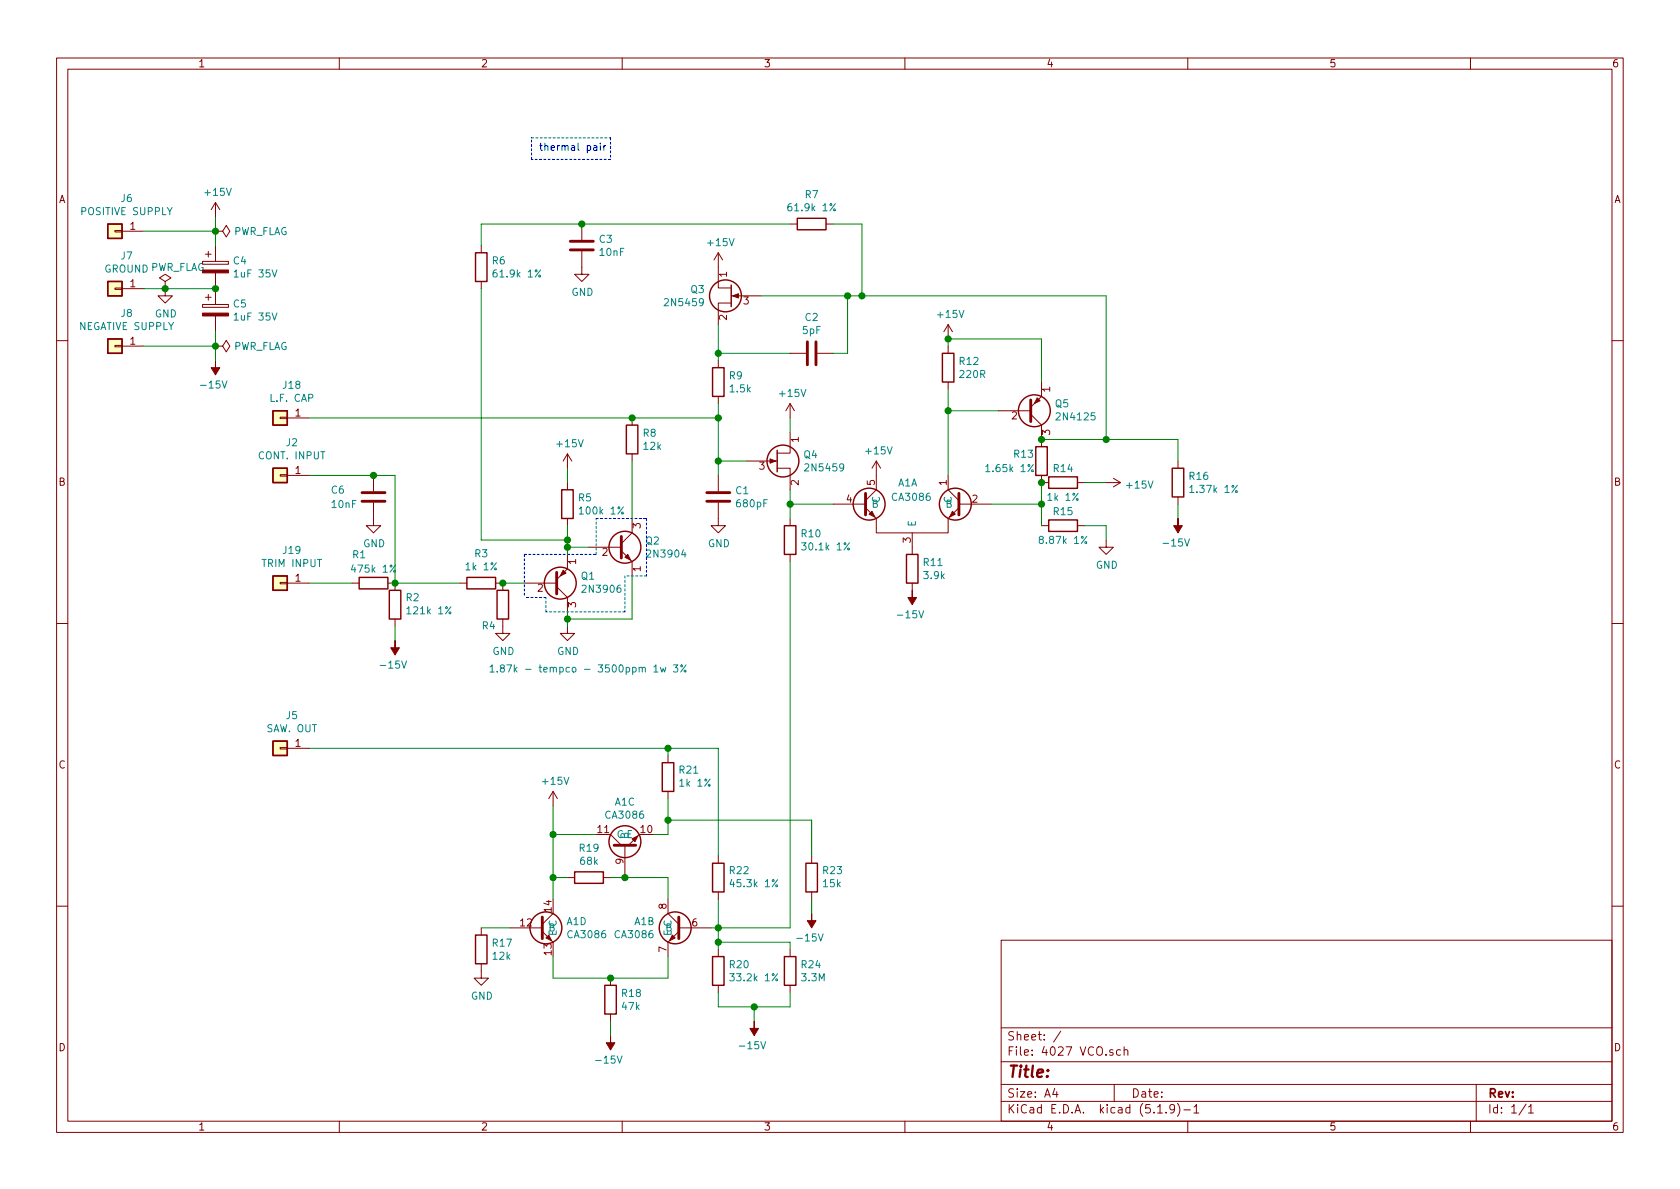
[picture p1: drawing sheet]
EESchema Schematic File Version 4
EELAYER 30 0
EELAYER END
$Descr A4 11693 8268
encoding utf-8
Sheet 1 1
Title ""
Date ""
Rev ""
Comp ""
Comment1 ""
Comment2 ""
Comment3 ""
Comment4 ""
$EndDescr
$Comp
L Device:Q_NJFET_DSG Q3
U 1 1
P 5100 2050
F 0 "Q3" H 5291 2096 50  0000 L CNN
F 1 "2N5459" H 5291 2005 50  0000 L CNN
F 2 "" H 5300 2150 50  0001 C CNN
F 3 "~" H 5100 2050 50  0001 C CNN
	1    5100 2050
	-1   0    0    -1  
$EndComp
$Comp
L Device:Q_NJFET_DSG Q4
U 1 1
P 5400 3200
F 0 "Q4" H 5590 3246 50  0000 L CNN
F 1 "2N5459" H 5590 3155 50  0000 L CNN
F 2 "" H 5600 3300 50  0001 C CNN
F 3 "~" H 5400 3200 50  0001 C CNN
	1    5400 3200
	1    0    0    -1  
$EndComp
$Comp
L Transistor_BJT:2N3906 Q1
U 1 1
P 3850 4050
F 0 "Q1" H 4040 4004 50  0000 L CNN
F 1 "2N3906" H 4040 4095 50  0000 L CNN
F 2 "Package_TO_SOT_THT:TO-92_Inline" H 4050 3975 50  0001 L CIN
F 3 "https://www.onsemi.com/pub/Collateral/2N3906-D.PDF" H 3850 4050 50  0001 L CNN
	1    3850 4050
	1    0    0    1   
$EndComp
$Comp
L Device:CP C4
U 1 1
P 1500 1850
F 0 "C4" H 1618 1896 50  0000 L CNN
F 1 "1uF 35V" H 1618 1805 50  0000 L CNN
F 2 "" H 1538 1700 50  0001 C CNN
F 3 "~" H 1500 1850 50  0001 C CNN
F 4 "chemical or tantal" H 1500 1850 50  0001 C CNN "Notes"
	1    1500 1850
	1    0    0    -1  
$EndComp
$Comp
L Device:CP C5
U 1 1
P 1500 2150
F 0 "C5" H 1618 2196 50  0000 L CNN
F 1 "1uF 35V" H 1618 2105 50  0000 L CNN
F 2 "" H 1538 2000 50  0001 C CNN
F 3 "~" H 1500 2150 50  0001 C CNN
F 4 "chemical or tantal" H 1500 2150 50  0001 C CNN "Notes"
	1    1500 2150
	1    0    0    -1  
$EndComp
$Comp
L Device:C C2
U 1 1
P 5650 2450
F 0 "C2" V 5398 2450 50  0000 C CNN
F 1 "5pF" V 5489 2450 50  0000 C CNN
F 2 "" H 5688 2300 50  0001 C CNN
F 3 "~" H 5650 2450 50  0001 C CNN
	1    5650 2450
	0    1    1    0   
$EndComp
$Comp
L Device:C C3
U 1 1
P 4050 1700
F 0 "C3" H 4165 1746 50  0000 L CNN
F 1 "10nF" H 4165 1655 50  0000 L CNN
F 2 "" H 4088 1550 50  0001 C CNN
F 3 "~" H 4050 1700 50  0001 C CNN
	1    4050 1700
	1    0    0    -1  
$EndComp
$Comp
L Device:C C6
U 1 1
P 2600 3450
F 0 "C6" H 2300 3500 50  0000 L CNN
F 1 "10nF" H 2300 3400 50  0000 L CNN
F 2 "" H 2638 3300 50  0001 C CNN
F 3 "~" H 2600 3450 50  0001 C CNN
	1    2600 3450
	1    0    0    -1  
$EndComp
$Comp
L Device:C C1
U 1 1
P 5000 3450
F 0 "C1" H 5115 3496 50  0000 L CNN
F 1 "680pF" H 5115 3405 50  0000 L CNN
F 2 "" H 5038 3300 50  0001 C CNN
F 3 "~" H 5000 3450 50  0001 C CNN
F 4 "mica" H 5000 3450 50  0001 C CNN "Notes"
	1    5000 3450
	1    0    0    -1  
$EndComp
$Comp
L power:+15V #PWR0101
U 1 1
P 1500 1500
F 0 "#PWR0101" H 1500 1350 50  0001 C CNN
F 1 "+15V" H 1515 1673 50  0000 C CNN
F 2 "" H 1500 1500 50  0001 C CNN
F 3 "" H 1500 1500 50  0001 C CNN
	1    1500 1500
	1    0    0    -1  
$EndComp
$Comp
L power:-15V #PWR0102
U 1 1
P 1500 2500
F 0 "#PWR0102" H 1500 2600 50  0001 C CNN
F 1 "-15V" H 1515 2673 50  0000 C CNN
F 2 "" H 1500 2500 50  0001 C CNN
F 3 "" H 1500 2500 50  0001 C CNN
	1    1500 2500
	-1   0    0    1   
$EndComp
$Comp
L power:GND #PWR0103
U 1 1
P 1150 2000
F 0 "#PWR0103" H 1150 1750 50  0001 C CNN
F 1 "GND" H 1155 1827 50  0000 C CNN
F 2 "" H 1150 2000 50  0001 C CNN
F 3 "" H 1150 2000 50  0001 C CNN
	1    1150 2000
	1    0    0    -1  
$EndComp
$Comp
L Connector_Generic:Conn_01x01 J6
U 1 1
P 800 1600
F 0 "J6" H 718 1375 50  0000 C CNN
F 1 "POSITIVE SUPPLY" H 718 1466 50  0000 C CNN
F 2 "" H 800 1600 50  0001 C CNN
F 3 "~" H 800 1600 50  0001 C CNN
	1    800  1600
	-1   0    0    1   
$EndComp
$Comp
L Connector_Generic:Conn_01x01 J7
U 1 1
P 800 2000
F 0 "J7" H 718 1775 50  0000 C CNN
F 1 "GROUND" H 718 1866 50  0000 C CNN
F 2 "" H 800 2000 50  0001 C CNN
F 3 "~" H 800 2000 50  0001 C CNN
	1    800  2000
	-1   0    0    1   
$EndComp
$Comp
L Connector_Generic:Conn_01x01 J8
U 1 1
P 800 2400
F 0 "J8" H 718 2175 50  0000 C CNN
F 1 "NEGATIVE SUPPLY" H 718 2266 50  0000 C CNN
F 2 "" H 800 2400 50  0001 C CNN
F 3 "~" H 800 2400 50  0001 C CNN
	1    800  2400
	-1   0    0    1   
$EndComp
$Comp
L power:PWR_FLAG #FLG0101
U 1 1
P 1500 1600
F 0 "#FLG0101" H 1500 1675 50  0001 C CNN
F 1 "PWR_FLAG" V 1500 1728 50  0000 L CNN
F 2 "" H 1500 1600 50  0001 C CNN
F 3 "~" H 1500 1600 50  0001 C CNN
	1    1500 1600
	0    1    1    0   
$EndComp
$Comp
L power:PWR_FLAG #FLG0102
U 1 1
P 1500 2400
F 0 "#FLG0102" H 1500 2475 50  0001 C CNN
F 1 "PWR_FLAG" V 1500 2528 50  0000 L CNN
F 2 "" H 1500 2400 50  0001 C CNN
F 3 "~" H 1500 2400 50  0001 C CNN
	1    1500 2400
	0    1    1    0   
$EndComp
Wire Wire Line
	1000 1600 1500 1600
Wire Wire Line
	1500 1600 1500 1500
Connection ~ 1500 1600
Wire Wire Line
	1500 1600 1500 1700
Wire Wire Line
	1000 2000 1150 2000
Connection ~ 1500 2000
Connection ~ 1150 2000
Wire Wire Line
	1150 2000 1500 2000
Wire Wire Line
	1000 2400 1500 2400
Wire Wire Line
	1500 2400 1500 2300
Connection ~ 1500 2400
Wire Wire Line
	1500 2400 1500 2500
$Comp
L Device:Q_PNP_EBC Q5
U 1 1
P 7150 2850
F 0 "Q5" H 7340 2804 50  0000 L CNN
F 1 "2N4125" H 7340 2895 50  0000 L CNN
F 2 "" H 7350 2950 50  0001 C CNN
F 3 "~" H 7150 2850 50  0001 C CNN
	1    7150 2850
	1    0    0    1   
$EndComp
$Comp
L ARP~2600:CA3086 A1
U 1 1
P 6350 3100
F 0 "A1" H 6450 2850 50  0000 R CNN
F 1 "CA3086" H 6500 2750 50  0000 R CNN
F 2 "" H 6350 3100 50  0001 C CNN
F 3 "" H 6350 3100 50  0001 C CNN
	1    6350 3100
	-1   0    0    -1  
$EndComp
$Comp
L ARP~2600:CA3086 A1
U 2 1
P 4750 5950
F 0 "A1" H 4559 5496 50  0000 R CNN
F 1 "CA3086" H 4559 5405 50  0000 R CNN
F 2 "" H 4750 5950 50  0001 C CNN
F 3 "" H 4750 5950 50  0001 C CNN
	2    4750 5950
	1    0    0    -1  
$EndComp
$Comp
L ARP~2600:CA3086 A1
U 3 1
P 3850 5850
F 0 "A1" V 3572 5350 50  0000 C CNN
F 1 "CA3086" V 3663 5350 50  0000 C CNN
F 2 "" H 3850 5850 50  0001 C CNN
F 3 "" H 3850 5850 50  0001 C CNN
	3    3850 5850
	0    -1   1    0   
$EndComp
$Comp
L ARP~2600:CA3086 A1
U 4 1
P 3800 5950
F 0 "A1" H 3659 5496 50  0000 R CNN
F 1 "CA3086" H 3659 5405 50  0000 R CNN
F 2 "" H 3800 5950 50  0001 C CNN
F 3 "" H 3800 5950 50  0001 C CNN
	4    3800 5950
	-1   0    0    -1  
$EndComp
$Comp
L Device:R R11
U 1 1
P 6350 3950
F 0 "R11" H 6420 3996 50  0000 L CNN
F 1 "3.9k" H 6420 3905 50  0000 L CNN
F 2 "" V 6280 3950 50  0001 C CNN
F 3 "~" H 6350 3950 50  0001 C CNN
	1    6350 3950
	1    0    0    -1  
$EndComp
$Comp
L Device:R R10
U 1 1
P 5500 3750
F 0 "R10" H 5570 3796 50  0000 L CNN
F 1 "30.1k 1%" H 5570 3705 50  0000 L CNN
F 2 "" V 5430 3750 50  0001 C CNN
F 3 "~" H 5500 3750 50  0001 C CNN
	1    5500 3750
	1    0    0    -1  
$EndComp
Wire Wire Line
	5500 3400 5500 3500
Wire Wire Line
	5800 3500 5500 3500
Connection ~ 5500 3500
Wire Wire Line
	5500 3500 5500 3600
$Comp
L Device:R R13
U 1 1
P 7250 3200
F 0 "R13" H 7050 3250 50  0000 L CNN
F 1 "1.65k 1%" H 6850 3150 50  0000 L CNN
F 2 "" V 7180 3200 50  0001 C CNN
F 3 "~" H 7250 3200 50  0001 C CNN
	1    7250 3200
	1    0    0    -1  
$EndComp
$Comp
L Device:R R14
U 1 1
P 7400 3350
F 0 "R14" V 7300 3350 50  0000 C CNN
F 1 "1k 1%" V 7500 3350 50  0000 C CNN
F 2 "" V 7330 3350 50  0001 C CNN
F 3 "~" H 7400 3350 50  0001 C CNN
	1    7400 3350
	0    1    1    0   
$EndComp
$Comp
L Device:R R15
U 1 1
P 7400 3650
F 0 "R15" V 7300 3650 50  0000 C CNN
F 1 "8.87k 1%" V 7500 3650 50  0000 C CNN
F 2 "" V 7330 3650 50  0001 C CNN
F 3 "~" H 7400 3650 50  0001 C CNN
	1    7400 3650
	0    1    1    0   
$EndComp
Wire Wire Line
	7550 3350 7700 3350
Wire Wire Line
	7550 3650 7700 3650
Wire Wire Line
	7700 3650 7700 3750
$Comp
L power:GND #PWR0104
U 1 1
P 7700 3750
F 0 "#PWR0104" H 7700 3500 50  0001 C CNN
F 1 "GND" H 7705 3577 50  0000 C CNN
F 2 "" H 7700 3750 50  0001 C CNN
F 3 "" H 7700 3750 50  0001 C CNN
	1    7700 3750
	1    0    0    -1  
$EndComp
$Comp
L Device:R R12
U 1 1
P 6600 2550
F 0 "R12" H 6670 2596 50  0000 L CNN
F 1 "220R" H 6670 2505 50  0000 L CNN
F 2 "" V 6530 2550 50  0001 C CNN
F 3 "~" H 6600 2550 50  0001 C CNN
	1    6600 2550
	1    0    0    -1  
$EndComp
Wire Wire Line
	6600 2400 6600 2350
Wire Wire Line
	6600 2350 7250 2350
Wire Wire Line
	7250 2350 7250 2650
Connection ~ 6600 2350
Wire Wire Line
	6950 2850 6600 2850
Wire Wire Line
	6600 2850 6600 2700
Wire Wire Line
	6600 2850 6600 3300
Connection ~ 6600 2850
Wire Wire Line
	7250 3050 7700 3050
Wire Wire Line
	8200 3050 8200 3200
Connection ~ 7250 3050
$Comp
L Device:R R16
U 1 1
P 8200 3350
F 0 "R16" H 8270 3396 50  0000 L CNN
F 1 "1.37k 1%" H 8270 3305 50  0000 L CNN
F 2 "" V 8130 3350 50  0001 C CNN
F 3 "~" H 8200 3350 50  0001 C CNN
	1    8200 3350
	1    0    0    -1  
$EndComp
Wire Wire Line
	8200 3500 8200 3600
$Comp
L power:GND #PWR0105
U 1 1
P 5000 3600
F 0 "#PWR0105" H 5000 3350 50  0001 C CNN
F 1 "GND" H 5005 3427 50  0000 C CNN
F 2 "" H 5000 3600 50  0001 C CNN
F 3 "" H 5000 3600 50  0001 C CNN
	1    5000 3600
	1    0    0    -1  
$EndComp
Wire Wire Line
	5200 3200 5000 3200
Wire Wire Line
	5000 3200 5000 3300
$Comp
L Device:R R9
U 1 1
P 5000 2650
F 0 "R9" H 5070 2696 50  0000 L CNN
F 1 "1.5k" H 5070 2605 50  0000 L CNN
F 2 "" V 4930 2650 50  0001 C CNN
F 3 "~" H 5000 2650 50  0001 C CNN
	1    5000 2650
	1    0    0    -1  
$EndComp
Wire Wire Line
	5500 3000 5500 2900
Wire Wire Line
	5000 2800 5000 2900
Connection ~ 5000 3200
Wire Wire Line
	5000 2500 5000 2450
Wire Wire Line
	5000 2450 5500 2450
Connection ~ 5000 2450
Wire Wire Line
	5000 2450 5000 2250
Wire Wire Line
	5300 2050 5900 2050
Wire Wire Line
	5900 2050 5900 2450
Wire Wire Line
	5900 2450 5800 2450
Wire Wire Line
	6900 3500 7250 3500
Wire Wire Line
	7250 3500 7250 3350
Connection ~ 7250 3350
Wire Wire Line
	7250 3500 7250 3650
Connection ~ 7250 3500
$Comp
L Device:R R7
U 1 1
P 5650 1550
F 0 "R7" V 5443 1550 50  0000 C CNN
F 1 "61.9k 1%" V 5534 1550 50  0000 C CNN
F 2 "" V 5580 1550 50  0001 C CNN
F 3 "~" H 5650 1550 50  0001 C CNN
	1    5650 1550
	0    1    1    0   
$EndComp
Wire Wire Line
	6000 1550 6000 2050
Wire Wire Line
	6000 2050 5900 2050
Wire Wire Line
	5800 1550 6000 1550
Connection ~ 5900 2050
Wire Wire Line
	6000 2050 7700 2050
Wire Wire Line
	7700 2050 7700 3050
Connection ~ 6000 2050
Connection ~ 7700 3050
Wire Wire Line
	7700 3050 8200 3050
Connection ~ 4050 1550
Wire Wire Line
	4050 1550 5500 1550
$Comp
L power:GND #PWR0106
U 1 1
P 4050 1850
F 0 "#PWR0106" H 4050 1600 50  0001 C CNN
F 1 "GND" H 4055 1677 50  0000 C CNN
F 2 "" H 4050 1850 50  0001 C CNN
F 3 "" H 4050 1850 50  0001 C CNN
	1    4050 1850
	1    0    0    -1  
$EndComp
Wire Wire Line
	5000 2900 4400 2900
Connection ~ 5000 2900
Wire Wire Line
	5000 2900 5000 3200
$Comp
L Device:R R8
U 1 1
P 4400 3050
F 0 "R8" H 4470 3096 50  0000 L CNN
F 1 "12k" H 4470 3005 50  0000 L CNN
F 2 "" V 4330 3050 50  0001 C CNN
F 3 "~" H 4400 3050 50  0001 C CNN
	1    4400 3050
	1    0    0    -1  
$EndComp
Wire Wire Line
	4400 2900 2150 2900
Connection ~ 4400 2900
$Comp
L Connector_Generic:Conn_01x01 J18
U 1 1
P 1950 2900
F 0 "J18" H 1868 2675 50  0000 C CNN
F 1 "L.F. CAP" H 1868 2766 50  0000 C CNN
F 2 "" H 1950 2900 50  0001 C CNN
F 3 "~" H 1950 2900 50  0001 C CNN
	1    1950 2900
	-1   0    0    1   
$EndComp
Wire Wire Line
	3950 3850 3950 3800
Wire Wire Line
	3950 3800 4100 3800
$Comp
L Device:R R5
U 1 1
P 3950 3500
F 0 "R5" H 4020 3546 50  0000 L CNN
F 1 "100k 1%" H 4020 3455 50  0000 L CNN
F 2 "" V 3880 3500 50  0001 C CNN
F 3 "~" H 3950 3500 50  0001 C CNN
	1    3950 3500
	1    0    0    -1  
$EndComp
Wire Wire Line
	4400 3200 4400 3600
Wire Wire Line
	3950 3800 3950 3750
Wire Wire Line
	3950 3750 3350 3750
Wire Wire Line
	3350 3750 3350 2000
Connection ~ 3950 3800
$Comp
L Device:R R6
U 1 1
P 3350 1850
F 0 "R6" H 3420 1896 50  0000 L CNN
F 1 "61.9k 1%" H 3420 1805 50  0000 L CNN
F 2 "" V 3280 1850 50  0001 C CNN
F 3 "~" H 3350 1850 50  0001 C CNN
	1    3350 1850
	1    0    0    -1  
$EndComp
Wire Wire Line
	3350 1700 3350 1550
Wire Wire Line
	3350 1550 4050 1550
Wire Wire Line
	3950 3650 3950 3750
Connection ~ 3950 3750
Wire Wire Line
	3950 3350 3950 3250
Wire Wire Line
	3650 4050 3500 4050
$Comp
L Device:R R3
U 1 1
P 3350 4050
F 0 "R3" V 3143 4050 50  0000 C CNN
F 1 "1k 1%" V 3234 4050 50  0000 C CNN
F 2 "" V 3280 4050 50  0001 C CNN
F 3 "~" H 3350 4050 50  0001 C CNN
	1    3350 4050
	0    1    1    0   
$EndComp
$Comp
L Device:R R4
U 1 1
P 3500 4200
F 0 "R4" H 3650 4350 50  0000 R CNN
F 1 "1.87k - tempco - 3500ppm 1w 3%" H 3600 4650 50  0000 R CNN
F 2 "" V 3430 4200 50  0001 C CNN
F 3 "~" H 3500 4200 50  0001 C CNN
F 4 "1.87k - tempco - 3500ppm 1w 3%" H 3500 4200 50  0001 C CNN "Notes"
	1    3500 4200
	-1   0    0    1   
$EndComp
Connection ~ 3500 4050
$Comp
L Device:R R1
U 1 1
P 2600 4050
F 0 "R1" V 2400 3950 50  0000 C CNN
F 1 "475k 1%" V 2500 4050 50  0000 C CNN
F 2 "" V 2530 4050 50  0001 C CNN
F 3 "~" H 2600 4050 50  0001 C CNN
	1    2600 4050
	0    1    1    0   
$EndComp
$Comp
L Device:R R2
U 1 1
P 2750 4200
F 0 "R2" H 2680 4154 50  0000 R CNN
F 1 "121k 1%" H 2680 4245 50  0000 R CNN
F 2 "" V 2680 4200 50  0001 C CNN
F 3 "~" H 2750 4200 50  0001 C CNN
	1    2750 4200
	-1   0    0    1   
$EndComp
Connection ~ 2750 4050
Wire Wire Line
	2750 4350 2750 4450
$Comp
L power:GND #PWR0107
U 1 1
P 3500 4350
F 0 "#PWR0107" H 3500 4100 50  0001 C CNN
F 1 "GND" H 3505 4177 50  0000 C CNN
F 2 "" H 3500 4350 50  0001 C CNN
F 3 "" H 3500 4350 50  0001 C CNN
	1    3500 4350
	1    0    0    -1  
$EndComp
$Comp
L power:GND #PWR0108
U 1 1
P 3950 4350
F 0 "#PWR0108" H 3950 4100 50  0001 C CNN
F 1 "GND" H 3955 4177 50  0000 C CNN
F 2 "" H 3950 4350 50  0001 C CNN
F 3 "" H 3950 4350 50  0001 C CNN
	1    3950 4350
	1    0    0    -1  
$EndComp
Wire Wire Line
	3950 4350 3950 4300
Wire Wire Line
	3950 4300 4400 4300
Wire Wire Line
	4400 4300 4400 4000
Connection ~ 3950 4300
Wire Wire Line
	3950 4300 3950 4250
Wire Wire Line
	2750 4050 3200 4050
$Comp
L Connector_Generic:Conn_01x01 J2
U 1 1
P 1950 3300
F 0 "J2" H 1868 3075 50  0000 C CNN
F 1 "CONT. INPUT" H 1868 3166 50  0000 C CNN
F 2 "" H 1950 3300 50  0001 C CNN
F 3 "~" H 1950 3300 50  0001 C CNN
	1    1950 3300
	-1   0    0    1   
$EndComp
$Comp
L Connector_Generic:Conn_01x01 J19
U 1 1
P 1950 4050
F 0 "J19" H 1868 3825 50  0000 C CNN
F 1 "TRIM INPUT" H 1868 3916 50  0000 C CNN
F 2 "" H 1950 4050 50  0001 C CNN
F 3 "~" H 1950 4050 50  0001 C CNN
	1    1950 4050
	-1   0    0    1   
$EndComp
$Comp
L Connector_Generic:Conn_01x01 J5
U 1 1
P 1950 5200
F 0 "J5" H 1868 4975 50  0000 C CNN
F 1 "SAW. OUT" H 1868 5066 50  0000 C CNN
F 2 "" H 1950 5200 50  0001 C CNN
F 3 "~" H 1950 5200 50  0001 C CNN
	1    1950 5200
	-1   0    0    1   
$EndComp
Wire Wire Line
	2150 4050 2450 4050
Wire Wire Line
	2150 3300 2600 3300
Wire Wire Line
	2600 3300 2750 3300
Wire Wire Line
	2750 3300 2750 4050
Connection ~ 2600 3300
$Comp
L power:GND #PWR0109
U 1 1
P 2600 3600
F 0 "#PWR0109" H 2600 3350 50  0001 C CNN
F 1 "GND" H 2605 3427 50  0000 C CNN
F 2 "" H 2600 3600 50  0001 C CNN
F 3 "" H 2600 3600 50  0001 C CNN
	1    2600 3600
	1    0    0    -1  
$EndComp
Wire Notes Line
	3650 3850 4150 3850
Wire Notes Line
	4150 3850 4150 3600
Wire Notes Line
	4150 3600 4500 3600
Wire Notes Line
	4500 3600 4500 4000
Wire Notes Line
	4500 4000 4350 4000
Wire Notes Line
	4350 4000 4350 4250
Wire Notes Line
	4350 4250 3800 4250
Wire Notes Line
	3800 4250 3800 4150
Wire Notes Line
	3800 4150 3650 4150
Wire Notes Line
	3650 3850 3650 4150
Text Notes 3750 1050 0    50   ~ 0
thermal pair
Wire Notes Line
	3700 950  4250 950 
Wire Notes Line
	4250 950  4250 1100
Wire Notes Line
	4250 1100 3700 1100
Wire Notes Line
	3700 1100 3700 950 
Wire Wire Line
	3850 6650 3850 6800
Wire Wire Line
	3850 6800 4250 6800
Wire Wire Line
	4650 6800 4650 6650
$Comp
L Device:R R18
U 1 1
P 4250 6950
F 0 "R18" H 4320 6996 50  0000 L CNN
F 1 "47k" H 4320 6905 50  0000 L CNN
F 2 "" V 4180 6950 50  0001 C CNN
F 3 "~" H 4250 6950 50  0001 C CNN
F 4 "41k ?" H 4250 6950 50  0001 C CNN "Notes"
	1    4250 6950
	1    0    0    -1  
$EndComp
Connection ~ 4250 6800
Wire Wire Line
	4250 6800 4650 6800
Wire Wire Line
	4250 7100 4250 7200
$Comp
L Device:R R17
U 1 1
P 3350 6600
F 0 "R17" H 3420 6646 50  0000 L CNN
F 1 "12k" H 3420 6555 50  0000 L CNN
F 2 "" V 3280 6600 50  0001 C CNN
F 3 "~" H 3350 6600 50  0001 C CNN
	1    3350 6600
	1    0    0    -1  
$EndComp
$Comp
L power:GND #PWR0110
U 1 1
P 3350 6750
F 0 "#PWR0110" H 3350 6500 50  0001 C CNN
F 1 "GND" H 3355 6577 50  0000 C CNN
F 2 "" H 3350 6750 50  0001 C CNN
F 3 "" H 3350 6750 50  0001 C CNN
	1    3350 6750
	1    0    0    -1  
$EndComp
Wire Wire Line
	3350 6450 3550 6450
$Comp
L Device:R R20
U 1 1
P 5000 6750
F 0 "R20" H 5070 6796 50  0000 L CNN
F 1 "33.2k 1%" H 5070 6705 50  0000 L CNN
F 2 "" V 4930 6750 50  0001 C CNN
F 3 "~" H 5000 6750 50  0001 C CNN
	1    5000 6750
	1    0    0    -1  
$EndComp
$Comp
L Device:R R24
U 1 1
P 5500 6750
F 0 "R24" H 5570 6796 50  0000 L CNN
F 1 "3.3M" H 5570 6705 50  0000 L CNN
F 2 "" V 5430 6750 50  0001 C CNN
F 3 "~" H 5500 6750 50  0001 C CNN
	1    5500 6750
	1    0    0    -1  
$EndComp
Wire Wire Line
	5000 7000 5250 7000
Wire Wire Line
	5500 7000 5500 6900
Wire Wire Line
	5000 6900 5000 7000
Wire Wire Line
	5250 7000 5250 7100
Connection ~ 5250 7000
Wire Wire Line
	5250 7000 5500 7000
Wire Wire Line
	4950 6450 5000 6450
Wire Wire Line
	5000 6450 5000 6550
Connection ~ 5000 6450
Wire Wire Line
	5000 6450 5500 6450
$Comp
L Device:R R19
U 1 1
P 4100 6100
F 0 "R19" V 3893 6100 50  0000 C CNN
F 1 "68k" V 3984 6100 50  0000 C CNN
F 2 "" V 4030 6100 50  0001 C CNN
F 3 "~" H 4100 6100 50  0001 C CNN
	1    4100 6100
	0    1    1    0   
$EndComp
$Comp
L Device:R R22
U 1 1
P 5000 6100
F 0 "R22" H 4930 6054 50  0000 R CNN
F 1 "45.3k 1%" H 4930 6145 50  0000 R CNN
F 2 "" V 4930 6100 50  0001 C CNN
F 3 "~" H 5000 6100 50  0001 C CNN
	1    5000 6100
	-1   0    0    1   
$EndComp
$Comp
L Device:R R21
U 1 1
P 4650 5400
F 0 "R21" H 4580 5354 50  0000 R CNN
F 1 "1k 1%" H 4580 5445 50  0000 R CNN
F 2 "" V 4580 5400 50  0001 C CNN
F 3 "~" H 4650 5400 50  0001 C CNN
	1    4650 5400
	-1   0    0    1   
$EndComp
Wire Wire Line
	4250 6100 4350 6100
Wire Wire Line
	3950 6100 3850 6100
Wire Wire Line
	3850 6100 3850 6250
Wire Wire Line
	3850 6100 3850 5800
Wire Wire Line
	3850 5800 4150 5800
Connection ~ 3850 6100
Wire Wire Line
	3850 5800 3850 5600
Connection ~ 3850 5800
$Comp
L Device:R R23
U 1 1
P 5650 6100
F 0 "R23" H 5580 6054 50  0000 R CNN
F 1 "15k" H 5580 6145 50  0000 R CNN
F 2 "" V 5580 6100 50  0001 C CNN
F 3 "~" H 5650 6100 50  0001 C CNN
	1    5650 6100
	-1   0    0    1   
$EndComp
Wire Wire Line
	5650 6250 5650 6350
Wire Wire Line
	5650 5950 5650 5700
Wire Wire Line
	5650 5700 4650 5700
Wire Wire Line
	4650 5700 4650 5800
Wire Wire Line
	4650 5800 4550 5800
Wire Wire Line
	4650 5700 4650 5550
Connection ~ 4650 5700
Wire Wire Line
	4650 5250 4650 5200
Wire Wire Line
	4650 5200 2150 5200
Wire Wire Line
	5000 6250 5000 6450
Wire Wire Line
	5000 5950 5000 5200
Wire Wire Line
	5000 5200 4650 5200
Connection ~ 4650 5200
Wire Wire Line
	4350 6100 4650 6100
Wire Wire Line
	4650 6100 4650 6250
Connection ~ 4350 6100
Wire Wire Line
	5500 6450 5500 3900
Wire Wire Line
	5500 6600 5500 6550
Wire Wire Line
	5500 6550 5000 6550
Connection ~ 5000 6550
Wire Wire Line
	5000 6550 5000 6600
$Comp
L power:-15V #PWR0111
U 1 1
P 6350 4100
F 0 "#PWR0111" H 6350 4200 50  0001 C CNN
F 1 "-15V" H 6365 4273 50  0000 C CNN
F 2 "" H 6350 4100 50  0001 C CNN
F 3 "" H 6350 4100 50  0001 C CNN
	1    6350 4100
	-1   0    0    1   
$EndComp
$Comp
L power:-15V #PWR0112
U 1 1
P 4250 7200
F 0 "#PWR0112" H 4250 7300 50  0001 C CNN
F 1 "-15V" H 4265 7373 50  0000 C CNN
F 2 "" H 4250 7200 50  0001 C CNN
F 3 "" H 4250 7200 50  0001 C CNN
	1    4250 7200
	-1   0    0    1   
$EndComp
$Comp
L power:-15V #PWR0113
U 1 1
P 5250 7100
F 0 "#PWR0113" H 5250 7200 50  0001 C CNN
F 1 "-15V" H 5265 7273 50  0000 C CNN
F 2 "" H 5250 7100 50  0001 C CNN
F 3 "" H 5250 7100 50  0001 C CNN
	1    5250 7100
	-1   0    0    1   
$EndComp
$Comp
L power:-15V #PWR0114
U 1 1
P 5650 6350
F 0 "#PWR0114" H 5650 6450 50  0001 C CNN
F 1 "-15V" H 5665 6523 50  0000 C CNN
F 2 "" H 5650 6350 50  0001 C CNN
F 3 "" H 5650 6350 50  0001 C CNN
	1    5650 6350
	-1   0    0    1   
$EndComp
$Comp
L power:-15V #PWR0115
U 1 1
P 2750 4450
F 0 "#PWR0115" H 2750 4550 50  0001 C CNN
F 1 "-15V" H 2765 4623 50  0000 C CNN
F 2 "" H 2750 4450 50  0001 C CNN
F 3 "" H 2750 4450 50  0001 C CNN
	1    2750 4450
	-1   0    0    1   
$EndComp
$Comp
L power:-15V #PWR0116
U 1 1
P 8200 3600
F 0 "#PWR0116" H 8200 3700 50  0001 C CNN
F 1 "-15V" H 8215 3773 50  0000 C CNN
F 2 "" H 8200 3600 50  0001 C CNN
F 3 "" H 8200 3600 50  0001 C CNN
	1    8200 3600
	-1   0    0    1   
$EndComp
$Comp
L power:+15V #PWR0117
U 1 1
P 7700 3350
F 0 "#PWR0117" H 7700 3200 50  0001 C CNN
F 1 "+15V" V 7715 3478 50  0000 L CNN
F 2 "" H 7700 3350 50  0001 C CNN
F 3 "" H 7700 3350 50  0001 C CNN
	1    7700 3350
	0    1    1    0   
$EndComp
$Comp
L power:+15V #PWR0118
U 1 1
P 6600 2350
F 0 "#PWR0118" H 6600 2200 50  0001 C CNN
F 1 "+15V" H 6615 2523 50  0000 C CNN
F 2 "" H 6600 2350 50  0001 C CNN
F 3 "" H 6600 2350 50  0001 C CNN
	1    6600 2350
	1    0    0    -1  
$EndComp
$Comp
L power:+15V #PWR0119
U 1 1
P 5500 2900
F 0 "#PWR0119" H 5500 2750 50  0001 C CNN
F 1 "+15V" H 5515 3073 50  0000 C CNN
F 2 "" H 5500 2900 50  0001 C CNN
F 3 "" H 5500 2900 50  0001 C CNN
	1    5500 2900
	1    0    0    -1  
$EndComp
$Comp
L power:+15V #PWR0120
U 1 1
P 5000 1850
F 0 "#PWR0120" H 5000 1700 50  0001 C CNN
F 1 "+15V" H 5015 2023 50  0000 C CNN
F 2 "" H 5000 1850 50  0001 C CNN
F 3 "" H 5000 1850 50  0001 C CNN
	1    5000 1850
	1    0    0    -1  
$EndComp
$Comp
L power:+15V #PWR0121
U 1 1
P 3950 3250
F 0 "#PWR0121" H 3950 3100 50  0001 C CNN
F 1 "+15V" H 3965 3423 50  0000 C CNN
F 2 "" H 3950 3250 50  0001 C CNN
F 3 "" H 3950 3250 50  0001 C CNN
	1    3950 3250
	1    0    0    -1  
$EndComp
$Comp
L power:+15V #PWR0122
U 1 1
P 3850 5600
F 0 "#PWR0122" H 3850 5450 50  0001 C CNN
F 1 "+15V" H 3865 5773 50  0000 C CNN
F 2 "" H 3850 5600 50  0001 C CNN
F 3 "" H 3850 5600 50  0001 C CNN
	1    3850 5600
	1    0    0    -1  
$EndComp
$Comp
L power:+15V #PWR0123
U 1 1
P 6100 3300
F 0 "#PWR0123" H 6100 3150 50  0001 C CNN
F 1 "+15V" H 6115 3473 50  0000 C CNN
F 2 "" H 6100 3300 50  0001 C CNN
F 3 "" H 6100 3300 50  0001 C CNN
	1    6100 3300
	1    0    0    -1  
$EndComp
$Comp
L Transistor_BJT:2N3904 Q2
U 1 1
P 4300 3800
F 0 "Q2" H 4490 3846 50  0000 L CNN
F 1 "2N3904" H 4490 3755 50  0000 L CNN
F 2 "Package_TO_SOT_THT:TO-92_Inline" H 4500 3725 50  0001 L CIN
F 3 "https://www.onsemi.com/pub/Collateral/2N3903-D.PDF" H 4300 3800 50  0001 L CNN
	1    4300 3800
	1    0    0    -1  
$EndComp
$Comp
L power:PWR_FLAG #FLG?
U 1 1
P 1150 2000
F 0 "#FLG?" H 1150 2075 50  0001 C CNN
F 1 "PWR_FLAG" H 1050 2150 50  0000 L CNN
F 2 "" H 1150 2000 50  0001 C CNN
F 3 "~" H 1150 2000 50  0001 C CNN
	1    1150 2000
	1    0    0    -1  
$EndComp
$EndSCHEMATC
